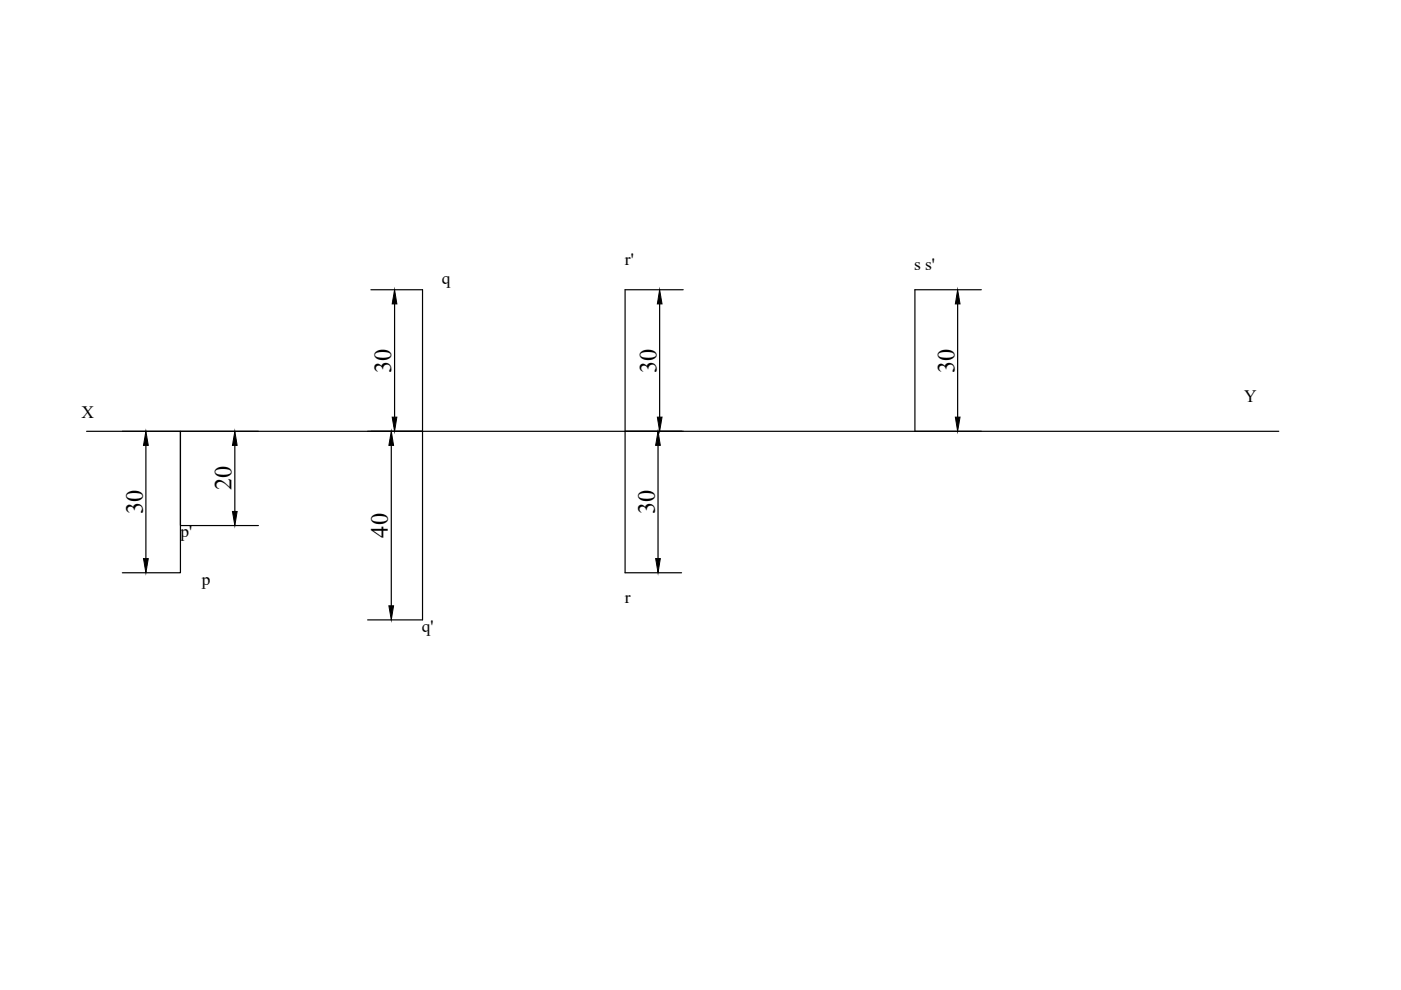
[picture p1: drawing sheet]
<svg xmlns="http://www.w3.org/2000/svg" width="297mm" height="210mm" viewBox="0 0 297 210" stroke-linecap="round" stroke-linejoin="round" font-family="sans-serif">
<!-- layer: 0 -->
<g fill="none" stroke="#000" stroke-width=".25">
<path d="M78.6 61.4h11v70h-11.7M83.7 64.4v24M139.9 64.4v24M144.9 61.4h-12.4v60h12M203 64.4v24M208.1 61.4h-14.1v30M18.4 91.4h252.7M25.9 91.4h12.4v30h-12.4M30.9 94.4v24M49.8 94.4v14M54.8 91.4h-16.5v20h16.5M83 94.4v34"/>
<path d="M139.5 94.4v24"/>
</g>
<g fill="#000" stroke="#000" stroke-width=".21">
<path d="M83.7 61.4l.4 3h-1zM139.9 61.4l.5 3h-1zM203 61.4l.5 3h-.9zM30.9 91.4l.5 3h-1zM49.8 91.4l.5 3h-1zM83 91.4l.4 3h-.9zM83.1 88.4h1l-.4 3zM139.5 91.4l.5 3h-1zM139.4 88.4h1l-.5 3zM202.6 88.4h.9l-.5 3zM30.4 118.4h1l-.5 3zM49.3 108.4h1l-.5 3z"/>
<path d="M139 118.4h1l-.5 3zM82.5 128.4h.9l-.4 3z"/>
</g>
<g font-size="5.2">
<text x="83" y="79" transform="rotate(-90 83 79)">30</text>
<text x="139.2" y="79" transform="rotate(-90 139.2 79)">30</text>
<text x="202.4" y="79" transform="rotate(-90 202.4 79)">30</text>
<text x="49.1" y="104" transform="rotate(-90 49.1 104)">20</text>
<text x="30.3" y="109" transform="rotate(-90 30.3 109)">30</text>
<text x="82.3" y="114" transform="rotate(-90 82.3 114)">40</text>
<text x="138.8" y="109" transform="rotate(-90 138.8 109)">30</text>
</g>
<g font-size="3.7">
<text x="132.5" y="56.3">r'</text>
<text x="193.8" y="57.3">s s'</text>
<text x="93.6" y="60.1">q</text>
<text x="17.3" y="88.7">X</text>
<text x="263.8" y="85.2">Y</text>
<text x="38.3" y="113.9">p'</text>
<text x="42.8" y="123.9">p</text>
<text x="132.5" y="127.8">r</text>
<text x="89.5" y="133.9">q'</text>
</g>
</svg>
